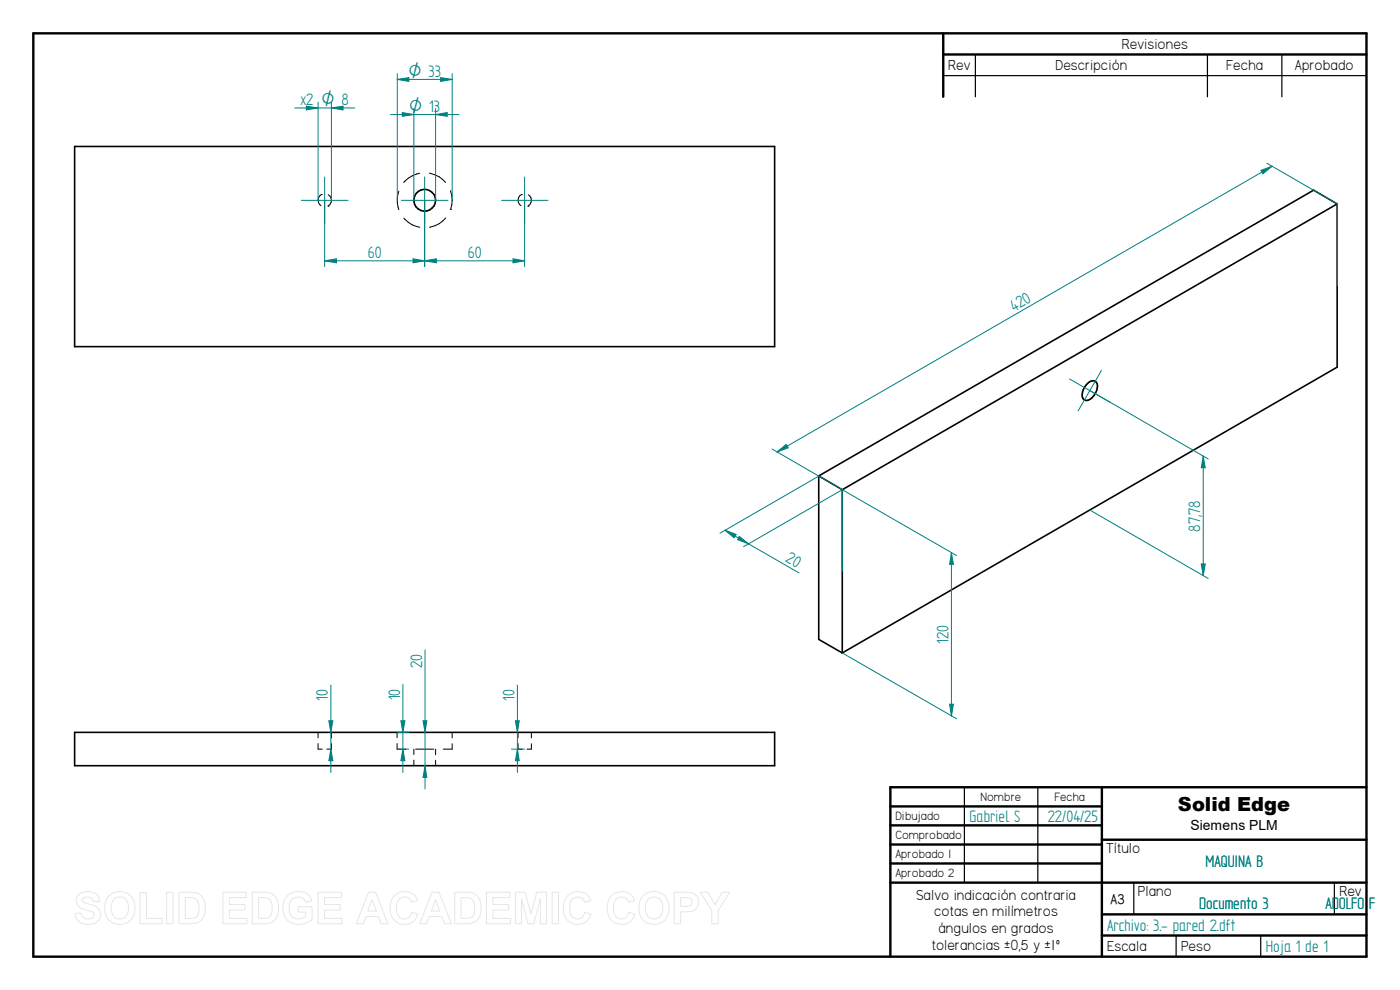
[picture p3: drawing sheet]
<svg xmlns="http://www.w3.org/2000/svg" width="297mm" height="210mm" viewBox="0 0 297 210" stroke-linecap="round" stroke-linejoin="round" font-family="sans-serif">
<g fill="none" stroke="#000" stroke-width=".51">
<path d="M7.1 7.1h282.8v195.8h-282.8zM200.1 7.1v13.4M200.1 11.6h89.8M188.9 171.1h44.9M188.9 175.1h44.9M188.9 179.2h44.9M233.8 167v35.9M233.8 178.1h56.1M289.9 167h-101v35.9M188.9 183.2h44.9M188.9 187.2h101M233.8 194h56.1"/>
<path d="M233.8 198.5h56.1"/>
</g>
<path d="M200.1 16h89.8M206.9 11.6v8.9M256.2 11.6v8.9M271.9 11.6v8.9M204.6 167v20.2M220.2 167v20.2M240.5 187.3v6.7M249.5 198.5v4.4M267.5 198.5v4.4M283.1 187.3v6.7" fill="none" stroke="#000" stroke-width=".25"/>
<g fill="none" stroke="#000" stroke-width=".34">
<path d="M15.8 31.1h148.5v42.4h-148.5zM283.7 43.3l-5-3-105 60.7M283.7 43.3v34.6l-105 60.6M283.7 43.3l-105 60.6M230.9 81.2a1.09 1.09 0 0 1 1.4-.3 1.09 1.09 0 0 1 .5 1.4 3.2 3.2 0 0 1-2.4 2.7 1.2 1.2 0 0 1-.7-1.8 3.9 3.9 0 0 1 1.2-2zM173.7 101v34.6l5 2.9M173.7 101l5 2.9M178.7 103.9v34.6M15.8 155.4h148.5v7h-148.5z"/>
<circle cx="90.1" cy="42.5" r="2.31"/>
</g>
<g fill="none" stroke="#000" stroke-width=".21">
<path d="M89 36.7a6 6 0 0 0-3.4 2M91.1 36.7a5.9 5.9 0 0 1 3.4 2M68.2 41.3h.1M68.2 41.3a1.4 1.4 0 0 0-.1 2.3M69.6 43.7h.1M69.6 41.3a1.39 1.39 0 0 1 0 2.4M84.6 40.6a5.5 5.5 0 0 0 0 3.9M85.7 46.3a5.6 5.6 0 0 0 3.4 1.9M94.6 46.2a5.6 5.6 0 0 1-3.5 2M95.6 44.4h.1M95.6 40.5a6 6 0 0 1 0 3.9M110.6 41.3h.1"/>
<path d="M110.6 41.3a1.38 1.38 0 0 0-.1 2.3M112 43.7h.1M112.1 41.3a1.42 1.42 0 0 1-.1 2.4M67.5 157.7v1.2h.9M67.5 155.4v1.1M70.3 157.8v1.1h-1M70.3 155.4v1.1M84.2 157.7v1.2h2M84.2 155.4v1.1M87.8 158.9v1.2M88.2 158.9h3.8M92.4 158.9v1.2"/>
<path d="M95.9 157.8v1.1h-1.9M95.9 155.4v1.1M109.9 157.7v1.2h.9M109.9 155.4v1.1M112.7 157.8v1.1h-.9M112.7 155.4v1.1M87.8 161.2v1.2M92.4 161.3v1.1"/>
</g>
<path d="M67.5 21.7v20.8M68.9 37.5v10M70.3 21.7v20.8M70.3 22.9l2.5-.4v.8zM90.1 37.5v10M111.3 37.5v10M63.9 42.5h9.9M85.1 42.5h9.9M106.4 42.5h9.8M233.7 78.6l-5 8.6M226.9 80.4l8.6 4.9" fill="none" stroke="#008080" stroke-width=".21"/>
<path d="M70.3 22.9l2.5-.4v.8z" fill="#008080"/>
<path d="M65 22.5l2.5 .4-2.5 .4z" fill="none" stroke="#008080" stroke-width=".21"/>
<path d="M65 22.5l2.5 .4-2.5 .4z" fill="#008080"/>
<path d="M84.3 15.6v26.9M93.5 16.5l2.4 .3-2.4 .5zM95.9 15.6v26.9M62.5 22.9h12.8" fill="none" stroke="#008080" stroke-width=".21"/>
<path d="M93.5 16.5l2.4 .3-2.4 .5z" fill="#008080"/>
<path d="M84.3 16.8l2.4-.3v.8z" fill="none" stroke="#008080" stroke-width=".21"/>
<path d="M84.3 16.8l2.4-.3v.8z" fill="#008080"/>
<path d="M84.3 16.8h11.6M90.1 42.5v14.1M108.8 54.9l2.5 .4-2.5 .5zM111.3 42.5v14.1" fill="none" stroke="#008080" stroke-width=".21"/>
<path d="M108.8 54.9l2.5 .4-2.5 .5z" fill="#008080"/>
<path d="M90.1 55.3l2.5-.4v.9z" fill="none" stroke="#008080" stroke-width=".21"/>
<path d="M90.1 55.3l2.5-.4v.9z" fill="#008080"/>
<path d="M68.9 42.5v14.1M68.9 55.3l2.5-.4v.9zM90.1 55.3h21.2M90.1 42.5v14.1" fill="none" stroke="#008080" stroke-width=".21"/>
<path d="M68.9 55.3l2.5-.4v.9z" fill="#008080"/>
<path d="M87.6 54.9l2.5 .4-2.5 .5z" fill="none" stroke="#008080" stroke-width=".21"/>
<path d="M87.6 54.9l2.5 .4-2.5 .5z" fill="#008080"/>
<path d="M87.8 23v19.5M92.4 23v19.5M92.4 24.3l2.5-.4v.8zM68.9 55.3h21.2" fill="none" stroke="#008080" stroke-width=".21"/>
<path d="M92.4 24.3l2.5-.4v.8z" fill="#008080"/>
<path d="M85.3 23.9l2.5 .4-2.5 .4z" fill="none" stroke="#008080" stroke-width=".21"/>
<path d="M85.3 23.9l2.5 .4-2.5 .4z" fill="#008080"/>
<path d="M82.8 24.3h14.6M69.8 152.9h.8l-.4 2.5z" fill="none" stroke="#008080" stroke-width=".21"/>
<path d="M69.8 152.9h.8l-.4 2.5z" fill="#008080"/>
<path d="M70.2 158.9l.4 2.5h-.8z" fill="none" stroke="#008080" stroke-width=".21"/>
<path d="M70.2 158.9l.4 2.5h-.8z" fill="#008080"/>
<path d="M70.2 145.3v18.6M84.3 155.4h2.4M84.3 158.9h2.4M85 152.9h.9l-.4 2.5z" fill="none" stroke="#008080" stroke-width=".21"/>
<path d="M85 152.9h.9l-.4 2.5z" fill="#008080"/>
<path d="M85.5 158.9l.4 2.5h-.9z" fill="none" stroke="#008080" stroke-width=".21"/>
<path d="M85.5 158.9l.4 2.5h-.9z" fill="#008080"/>
<path d="M85.5 145.2v18.7M89.7 152.9h.9l-.4 2.5z" fill="none" stroke="#008080" stroke-width=".21"/>
<path d="M89.7 152.9h.9l-.4 2.5z" fill="#008080"/>
<path d="M90.2 162.4l.4 2.5h-.9z" fill="none" stroke="#008080" stroke-width=".21"/>
<path d="M90.2 162.4l.4 2.5h-.9z" fill="#008080"/>
<path d="M90.2 137.9v29.5M108.5 158.9h2.8M109.3 152.9h.9l-.4 2.5z" fill="none" stroke="#008080" stroke-width=".21"/>
<path d="M109.3 152.9h.9l-.4 2.5z" fill="#008080"/>
<path d="M109.8 158.9l.4 2.5h-.9z" fill="none" stroke="#008080" stroke-width=".21"/>
<path d="M109.8 158.9l.4 2.5h-.9z" fill="#008080"/>
<path d="M153.8 112.5l2.4 .9-.5 .7zM157.7 116l21-12.1v17.3M173.7 101l-21 12.1M109.8 145.3v18.6" fill="none" stroke="#008080" stroke-width=".21"/>
<path d="M153.8 112.5l2.4 .9-.5 .7z" fill="#008080"/>
<path d="M156.8 113.8l2 1.6-2.3-.9z" fill="none" stroke="#008080" stroke-width=".21"/>
<path d="M156.8 113.8l2 1.6-2.3-.9z" fill="#008080"/>
<path d="M268.8 34.6l14.9 8.7v17.3M163.8 95.2l14.9 8.7M164.8 95.9l2-1.6 .4 .7zM153.8 112.5l15.7 9" fill="none" stroke="#008080" stroke-width=".21"/>
<path d="M164.8 95.9l2-1.6 .4 .7z" fill="#008080"/>
<path d="M267.5 36.2l2.4-.9-2 1.6z" fill="none" stroke="#008080" stroke-width=".21"/>
<path d="M267.5 36.2l2.4-.9-2 1.6z" fill="#008080"/>
<path d="M269.9 35.3l-105.1 60.6M178.7 103.9l24.2 14M201.8 117.3l.5 2.4h-.8zM178.7 138.5l24.2 14" fill="none" stroke="#008080" stroke-width=".21"/>
<path d="M201.8 117.3l.5 2.4h-.8z" fill="#008080"/>
<path d="M201.5 149.4h.8l-.5 2.5z" fill="none" stroke="#008080" stroke-width=".21"/>
<path d="M201.5 149.4h.8l-.5 2.5z" fill="#008080"/>
<path d="M231.2 82.8l25.1 14.6M255.3 96.8l.4 2.4h-.9zM201.8 117.3v34.6M231.2 108.2l25.1 14.5" fill="none" stroke="#008080" stroke-width=".21"/>
<path d="M255.3 96.8l.4 2.4h-.9z" fill="#008080"/>
<path d="M254.8 119.6h.9l-.4 2.5z" fill="none" stroke="#008080" stroke-width=".21"/>
<path d="M254.8 119.6h.9l-.4 2.5z" fill="#008080"/>
<path d="M255.3 96.8v25.3" fill="none" stroke="#008080" stroke-width=".21"/>
<g fill="none" stroke="#e6e6e6" stroke-width=".21">
<path d="M16.6 189.9a3.1 3.1 0 0 1 4.1 .1l.4 1.2-1.3 .1a1.25 1.25 0 0 0-1.1-1 1.25 1.25 0 0 0-1.3 .6l.2 .5 .8 .3a3.8 3.8 0 0 1 2.7 1.3 2.16 2.16 0 0 1-.2 2.3 2.16 2.16 0 0 1-2.2 .8 2.41 2.41 0 0 1-2.8-2.3l1.3-.1a1.45 1.45 0 0 0 1.2 1.2 1.45 1.45 0 0 0 1.6-.9 1.29 1.29 0 0 0-1.3-.9 2.48 2.48 0 0 1-2.5-2.1l.1-.7zM23.1 190a3.3 3.3 0 0 1 3.9-.5 3.3 3.3 0 0 1 1.6 3.7 3.2 3.2 0 0 1-3.7 2.9 3.2 3.2 0 0 1-2.7-3.9l.3-1.3zM24.1 190.9a1.87 1.87 0 0 1 2.2-.4 1.87 1.87 0 0 1 1 2.1 1.87 1.87 0 0 1-.9 2.1 1.87 1.87 0 0 1-2.3-.3 3.2 3.2 0 0 1 0-3.5zM29.7 189.4h1.4v5.4h3.3v1.2h-4.7zM35.3 189.3h1.4v6.7h-1.4zM38 189.3h2.4a2.86 2.86 0 0 1 3.2 3.4 2.81 2.81 0 0 1-3.1 3.3h-2.5zM39.3 190.4a2.84 2.84 0 0 1 2.5 .6 3.5 3.5 0 0 1-.2 3.6l-.6 .2h-1.7zM47.3 189.3h4.9v1.1h-3.6v1.5h3.4v1.1h-3.4v1.8h3.8v1.2h-5.1zM53.5 189.3h2.5a2.86 2.86 0 0 1 3.1 3.4 2.81 2.81 0 0 1-3.1 3.3h-2.5zM54.9 190.4a2.84 2.84 0 0 1 2.5 .6 3.5 3.5 0 0 1-.3 3.6l-.6 .2h-1.6zM60.8 190.1a3.5 3.5 0 0 1 5 .2l.4 .8-1.4 .2a1.85 1.85 0 0 0-2.3-.9 1.85 1.85 0 0 0-1.2 2.1 2.07 2.07 0 0 0 1.1 2.3 2.07 2.07 0 0 0 2.5-.4v-.9h-1.6v-1.1h2.9v2.7a4 4 0 0 1-5.6-.3 4.1 4.1 0 0 1 .2-4.7zM67.5 189.3h4.9v1.1h-3.6v1.5h3.4v1.1h-3.4v1.8h3.8v1.2h-5.1z"/>
<path d="M78.2 189.3h1.5l2.6 6.7h-1.5l-.5-1.6h-2.7l-.5 1.6h-1.5zM78.9 190.8l.9 2.5h-1.8zM83.6 190.1a2.91 2.91 0 0 1 5 1l-1.3 .3a1.63 1.63 0 0 0-1.9-1.1 1.63 1.63 0 0 0-1.3 1.8 2.28 2.28 0 0 0 1.3 2.8 1.54 1.54 0 0 0 1.9-1.4l1.3 .4a2.99 2.99 0 0 1-3.5 2.1 2.99 2.99 0 0 1-2.3-3.3l.2-1.5zM91.6 189.3h1.5l2.7 6.7h-1.5l-.6-1.6h-2.6l-.6 1.6h-1.4zM92.4 190.8l.9 2.5h-1.8zM96.5 189.3h2.4a2.86 2.86 0 0 1 3.2 3.4 2.81 2.81 0 0 1-3.1 3.3h-2.5zM97.8 190.4a2.84 2.84 0 0 1 2.5 .6 3.5 3.5 0 0 1-.2 3.6l-.6 .2h-1.7zM103.2 189.3h5v1.1h-3.6v1.5h3.3v1.1h-3.3v1.8h3.7v1.2h-5.1zM109.3 189.3h2.1l1.2 4.5 1.3-4.5h2v6.7h-1.3v-5.3l-1.4 5.3h-1.2l-1.4-5.3v5.3h-1.3zM117.1 189.3h1.4v6.7h-1.4zM120.4 190.1a2.91 2.91 0 0 1 4.9 1l-1.3 .3a1.63 1.63 0 0 0-1.9-1.1 1.63 1.63 0 0 0-1.2 1.8 2.28 2.28 0 0 0 1.3 2.8 1.54 1.54 0 0 0 1.9-1.4l1.2 .4a2.99 2.99 0 0 1-3.5 2.1 2.99 2.99 0 0 1-2.3-3.3l.2-1.5zM129.7 190.1a2.91 2.91 0 0 1 4.9 1l-1.3 .3a1.63 1.63 0 0 0-1.9-1.1 1.63 1.63 0 0 0-1.2 1.8 2.28 2.28 0 0 0 1.3 2.8 1.54 1.54 0 0 0 1.9-1.4l1.3 .4a2.99 2.99 0 0 1-3.5 2.1 2.99 2.99 0 0 1-2.4-3.3l.2-1.5z"/>
<path d="M136.5 190a3.3 3.3 0 0 1 3.9-.5 3.3 3.3 0 0 1 1.5 3.7 3.2 3.2 0 0 1-3.7 2.9 3.2 3.2 0 0 1-2.6-3.9l.3-1.3zM137.4 190.9a1.87 1.87 0 0 1 2.3-.4 1.87 1.87 0 0 1 .9 2.1 1.87 1.87 0 0 1-.9 2.1 1.87 1.87 0 0 1-2.3-.3 3.2 3.2 0 0 1 0-3.5zM143 189.3h2.2a2.52 2.52 0 0 1 2.8 1 2.12 2.12 0 0 1-.2 2.3 2.12 2.12 0 0 1-2.1 .8h-1.3v2.6h-1.4zM144.4 190.4h.7a1.36 1.36 0 0 1 1.7 .7 1 1 0 0 1-1.3 1.2h-1.1zM148.6 189.3h1.6l1.5 2.6 1.5-2.6h1.6l-2.4 3.9v2.8h-1.4v-2.9z"/>
</g>
<text font-size="4.1" x="249.9" y="172">Solid Edge</text>
<g font-size="4" fill="#008080">
<text x="63.8" y="22.3">x2</text>
<text x="72.5" y="22.3">8</text>
<text x="78" y="54.7">60</text>
<text x="99.2" y="54.7">60</text>
<text x="215.1" y="66.1" transform="rotate(-30 215.1 66.1)">420</text>
<text x="254.6" y="112.8" transform="rotate(-90 254.6 112.8)">87,78</text>
<text x="166.5" y="119.1" transform="rotate(30 166.5 119.1)">20</text>
<text x="201.3" y="136.6" transform="rotate(-90 201.3 136.6)">120</text>
<text x="89.5" y="141.7" transform="rotate(-90 89.5 141.7)">20</text>
<text x="69.6" y="148.7" transform="rotate(-90 69.6 148.7)">10</text>
<text x="84.9" y="148.5" transform="rotate(-90 84.9 148.5)">10</text>
<text x="109.1" y="148.7" transform="rotate(-90 109.1 148.7)">10</text>
<text x="205.7" y="174.3">Gabriel S</text>
<text x="222.3" y="174.3">22/04/25</text>
<text x="255.7" y="183.9">MAQUINA B</text>
<text x="234.9" y="197.4">Archivo: 3.- pared 2.dft</text>
<text x="254.4" y="192.7">Documento 3</text>
<text x="281.2" y="192.7">ADOLFO F</text>
<text x="268.5" y="201.9">Hoja 1 de 1</text>
</g>
<g font-size="3.8" fill="#008080">
<text x="86.7" y="16.3">O 33</text>
<text x="68.2" y="22.3">O</text>
<text x="86.8" y="23.7">O 13</text>
</g>
<g font-size="3.5">
<text x="238" y="10.4">Revisiones</text>
<text x="201.2" y="14.9">Rev</text>
<text x="223.9" y="14.9">Descripción</text>
<text x="260.2" y="14.9">Fecha</text>
<text x="274.7" y="14.9">Aprobado</text>
<text x="234.7" y="181">Título</text>
<text x="194.4" y="190.8">Salvo indicación contraria</text>
<text x="241.4" y="190.1">Plano</text>
<text x="284.1" y="190.1">Rev</text>
<text x="198.2" y="194.4">cotas en milímetros</text>
<text x="199.1" y="198">ángulos en grados</text>
<text x="197.7" y="201.5">tolerancias ±0,5 y ±1º</text>
<text x="234.9" y="201.8">Escala</text>
<text x="250.6" y="201.8">Peso</text>
</g>
<text font-size="3.4" x="235.6" y="191.7">A3</text>
<text font-size="3" x="252.6" y="176">Siemens PLM</text>
<g font-size="2.9">
<text x="189.9" y="174">Dibujado</text>
<text x="208" y="170">Nombre</text>
<text x="223.7" y="170">Fecha</text>
<text x="189.9" y="178">Comprobado</text>
<text x="189.9" y="182.1">Aprobado 1</text>
<text x="189.9" y="186.1">Aprobado 2</text>
</g>
</svg>
